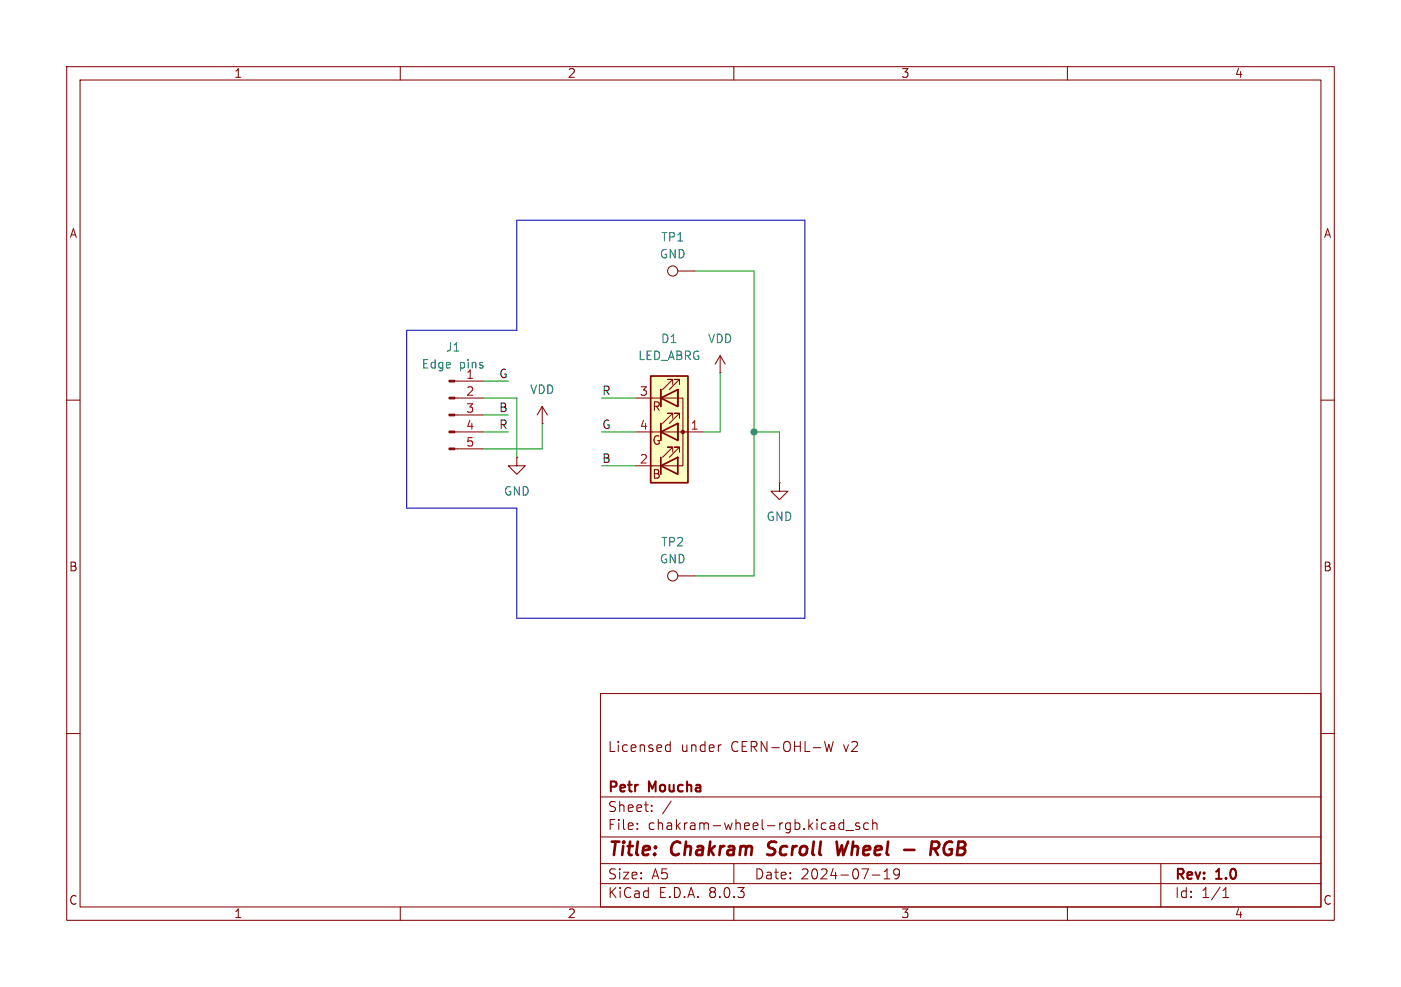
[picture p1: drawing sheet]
<svg xmlns="http://www.w3.org/2000/svg" width="210mm" height="148mm" viewBox="0 0 210 148" stroke-linecap="round" stroke-linejoin="round" font-family="sans-serif">
<g fill="none" stroke="#840000" stroke-width=".15">
<path d="M10 10h190v128h-190zM12 12h186v124h-186zM60 10v2M110 10v2M160 10v2M10 60h2M198 60h2M101.6 86.4h2.5M10 110h2M90 104h108v32h-108zM90 119.5h108M99.9 112.6h.6"/>
<path d="M99.9 111.8h.6M100.5 111.2v1.5M108 111.7h.1M123.6 111.2l.4 1.5 .2-1.1 .3 1.1 .4-1.5M198 110h2M60 136v2M90 132.5h108M90 129.5h108M90 125.5h108M95.5 124.2v.2M95.5 123.5v.1M97.7 121.5v.2"/>
<path d="M97.7 120.8v.1M100.6 120.1l-1.3 1.9M110 136v2M110 129.5v3M126.5 122.9v1.5M126.5 123.5l-.5-.1-.3 .3v.4l.2 .2h.6M126.8 124.5h1.2M128.8 123.5l-.3-.1-.3 .2 .1 .2 .5 .2v.3h-.6M130.2 123.5l-.5-.1-.2 .3v.4l.1 .2h.6M130.8 131.2h1.1M130.8 123.5a.37 .37 0 0 1 .7 .1v.8M130.8 122.9v1.5"/>
<path d="M132.5 131.8h.9M132.5 130.7l.5-.4v1.5M134.8 130.9l-.3 .3h-.2l-.3-.3v-.3l.1-.2 .4-.1 .3 .1a.99 .99 0 0 1-.4 1.4h-.3M160 136v2M174 129.5v6.5M183.3 134.6h.9M183.3 133.5l.5-.4v1.5"/>
<circle cx="100.8" cy="86.4" r=".76"/>
</g>
<path d="M115 128.1l.3 .1M115.3 126.4l-.1 .4v.2M125.4 126.2l.2 2 .6-1.4 .2 1.4 .7-2M135.5 127.4h1.6M139.6 127.3h.7a.55 .55 0 0 0 .5-.5 .55 .55 0 0 0-.3-.6h-.8l-.3 2M140 127.3l.6 .9M142 126.3a1.28 1.28 0 0 0-.3 1.8l.3 .1" fill="none" stroke="#840000" stroke-width=".4"/>
<path d="M97.5 56.4h5.6v16h-5.6z" fill="#ffffc2"/>
<g fill="none" stroke="#840000" stroke-width=".15">
<path d="M68.2 59.7h4.2M68.2 57.2h4.2M95.2 59.7h7.2v10.2h-7.2M99.1 58.4v2.6M100.8 57.7v-.8h-.7h.7l-1.5 1.5M101.6 58.4v2.6zM101.6 58.4h.1M101.6 40.6h2.5M101.9 57.7v-.8h-.8h.8l-1.6 1.5M107.9 55.9h.1M107.9 53.3l-.7 1.3M107.9 53.3v2.6"/>
<path d="M107.9 53.3l.8 1.3M68.2 64.8h4.2M68.2 67.3h4.2M68.2 62.2h4.2M77.5 68.6v1.3h1.2l-1.2 1.2-1.3-1.2h1.3M77.5 68.6h.1M81.3 63.5h.1M81.3 61l-.8 1.2M81.3 61v2.5M81.3 61l.7 1.2M95.2 64.8h10.2M99.1 63.5v2.5"/>
<path d="M100.8 67.8v-.7h-.7h.7l-1.5 1.5M100.8 62.7v-.7h-.7h.7l-1.5 1.5M101.6 63.5v2.5zM101.6 63.5h.1M101.9 67.8v-.7h-.8h.8l-1.6 1.5M101.9 62.7v-.7h-.8h.8l-1.6 1.5M116.8 72.4v1.3h1.3l-1.3 1.2-1.2-1.2h1.2M116.8 72.4h.1"/>
<circle cx="100.8" cy="40.6" r=".76"/>
</g>
<path d="M97.5 56.4h5.6v16h-5.6zM99.1 59.7l2.5-1.3v2.6zM99.1 58.4v2.6M99.1 69.9l2.5-1.3v2.5zM99.1 64.8l2.5-1.3v2.5zM99.1 63.5v2.5M99.1 68.6v2.5" fill="none" stroke="#840000" stroke-width=".25"/>
<g fill="#840000" stroke="#840000" stroke-width=".15">
<path d="M67.3 67.2h.9v.2h-.9z"/>
<path d="M67.3 64.6h.9v.3h-.9z"/>
<path d="M67.3 62.1h.9v.3h-.9z"/>
<path d="M67.3 59.6h.9v.2h-.9z"/>
<path d="M67.3 57h.9v.3h-.9z"/>
<circle cx="102.4" cy="64.8" r=".25"/>
</g>
<path d="M77.5 33h43.1v59.7h-43.1v-16.5h-16.5v-26.7h16.5z" fill="none" stroke="#0000c2" stroke-width=".15"/>
<path d="M72.4 59.7h5.1v8.9M72.4 57.2h3.8M90.2 59.7h5M104.1 40.6h8.9v45.8h-8.9M107.9 55.9v8.9h-2.5M72.4 64.8h3.8M72.4 62.2h3.8M81.3 63.5v3.8h-8.9M90.2 64.8h5M90.2 69.9h5M113 64.8h3.8v7.6" fill="none" stroke="#009600" stroke-width=".15"/>
<circle cx="113" cy="64.8" r=".46" fill="#009600" stroke="#009600" stroke-width=".15"/>
<g font-size="2.8" fill="#840000">
<text x="91" y="128.9">Title:</text>
<text x="100.7" y="128.9">Chakram</text>
<text x="115.9" y="128.9">Scroll</text>
<text x="127" y="128.9">Wheel</text>
<text x="142.7" y="128.9">RGB</text>
</g>
<g font-size="2.1" fill="#840000">
<text x="91" y="113">Licensed</text>
<text x="102" y="113">under</text>
<text x="109.6" y="113">CERN-OHL-W</text>
<text x="126.6" y="113">v2</text>
<text x="91" y="119.2">Petr</text>
<text x="97.3" y="119.2">Moucha</text>
<text x="91" y="124.7">File:</text>
<text x="91" y="122">Sheet:</text>
<text x="97.1" y="124.7">chakram-wheel-rgb.kicad_sch</text>
<text x="91" y="134.9">KiCad</text>
<text x="91" y="132.1">Size:</text>
<text x="97.7" y="132.1">A5</text>
<text x="98.7" y="134.9">E.D.A.</text>
<text x="106.3" y="134.9">8.0.3</text>
<text x="113" y="132.1">Date:</text>
<text x="120" y="132.1">2024-07-19</text>
<text x="176" y="132.3">Rev:</text>
<text x="176" y="134.9">Id:</text>
<text x="180.1" y="134.9">1/1</text>
<text x="182.4" y="132.3">1.0</text>
</g>
<g font-size="1.8" fill="#840000">
<text x="35" y="11.9">1</text>
<text x="85" y="11.9">2</text>
<text x="135" y="11.9">3</text>
<text x="185" y="11.9">4</text>
<text x="10.3" y="35.9">A</text>
<text x="198.4" y="35.9">A</text>
<text x="97.7" y="61.8">R</text>
<text x="97.7" y="72">B</text>
<text x="97.7" y="66.9">G</text>
<text x="10.3" y="85.9">B</text>
<text x="198.3" y="85.9">B</text>
<text x="10.3" y="135.9">C</text>
<text x="35" y="137.9">1</text>
<text x="85" y="137.9">2</text>
<text x="135" y="137.9">3</text>
<text x="185" y="137.9">4</text>
<text x="198.3" y="135.9">C</text>
</g>
<g font-size="1.8" fill="#006464">
<text x="98.8" y="39">GND</text>
<text x="99" y="36.4">TP1</text>
<text x="66.8" y="52.9">J1</text>
<text x="99" y="51.7">D1</text>
<text x="106" y="51.7">VDD</text>
<text x="63.1" y="55.5">Edge</text>
<text x="68.8" y="55.5">pins</text>
<text x="69.8" y="56.9">1</text>
<text x="79.4" y="59.3">VDD</text>
<text x="95.6" y="54.2">LED_ABRG</text>
<text x="75.4" y="74.5">GND</text>
<text x="99" y="82.1">TP2</text>
<text x="114.8" y="78.3">GND</text>
<text x="98.8" y="84.7">GND</text>
</g>
<g font-size="1.8" fill="#a90000">
<text x="69.8" y="59.4">2</text>
<text x="95.8" y="59.4">3</text>
<text x="69.8" y="62">3</text>
<text x="69.8" y="64.5">4</text>
<text x="95.8" y="64.5">4</text>
<text x="103.4" y="64.5">1</text>
<text x="69.8" y="67.1">5</text>
<text x="95.8" y="69.6">2</text>
</g>
<g font-size="1.8" fill="#0f0f0f">
<text x="74.7" y="56.8">G</text>
<text x="90.2" y="59.3">R</text>
<text x="74.7" y="61.9">B</text>
<text x="74.7" y="64.4">R</text>
<text x="90.2" y="64.4">G</text>
<text x="90.2" y="69.5">B</text>
</g>
</svg>
